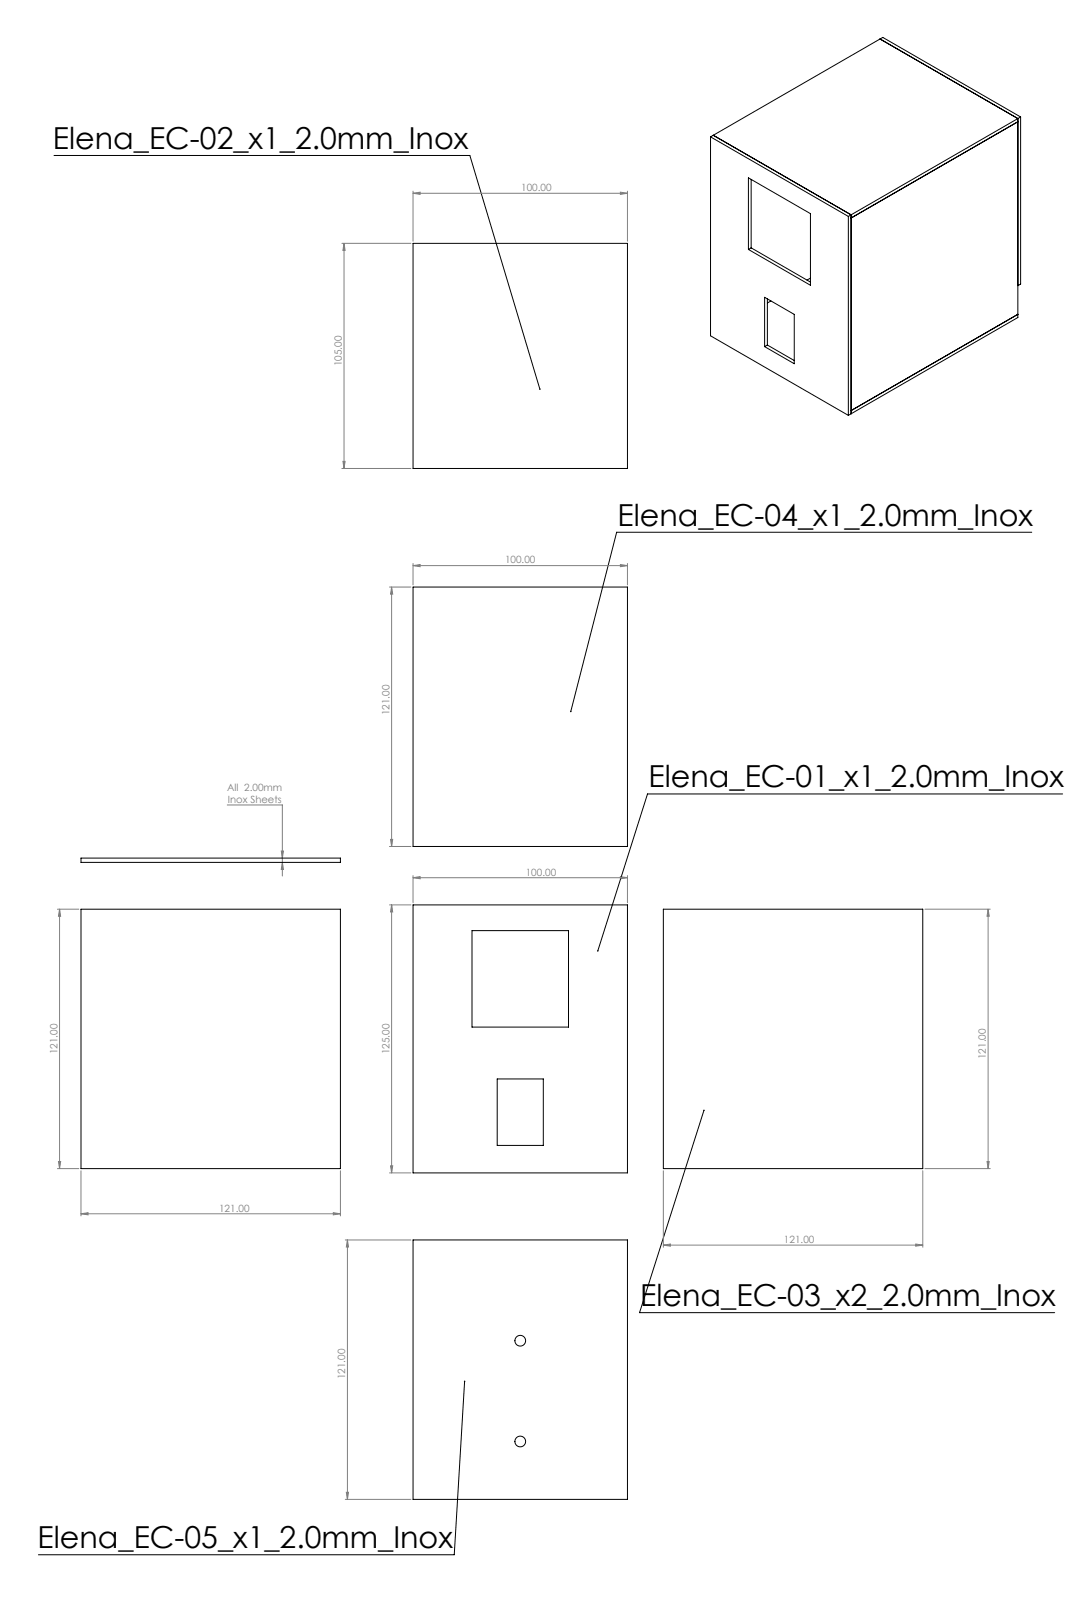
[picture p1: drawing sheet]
<svg xmlns="http://www.w3.org/2000/svg" width="500mm" height="750mm" viewBox="0 0 500 750" stroke-linecap="round" stroke-linejoin="round" font-family="sans-serif">
<g fill="none" stroke="#808080" stroke-width=".47">
<path d="M193 90h3v1zM193 89v24M193 90h100M289 90h4l-4 1zM293 89v24M159 114h33M160 114l1 3h-1zM160 114v105M159 219h33M160 215h1l-1 4zM182 274h10M183 274v121"/>
<path d="M183 274v3h-1zM193 264l3-1v1zM193 263v10M193 264h100M289 263l4 1h-4zM293 263v10M106 375h26v34M131 397h1v3zM182 395h10M182 392h1v3zM132 402v4h-1zM193 409h3v1z"/>
<path d="M193 408v13M193 409h100M289 409h4l-4 1zM293 408v13M27 424h10M28 424v121M28 424v3h-1zM182 422h10M183 422v125M183 422v3h-1zM431 424h31M461 424v3h-1z"/>
<path d="M461 424v121M27 545h10M27 542h1v3zM38 546v21M159 546v21M182 547h10M182 544h1v3zM309 546v36M430 546v36M431 545h31M460 542h1v3zM38 566h3v1z"/>
<path d="M38 566h121M155 566h4l-4 1zM161 578h31M162 578v121M162 578l1 4h-1zM309 581l4-1v1zM309 581h121M427 580l3 1h-3zM161 699h31M162 696h1l-1 3z"/>
</g>
<path d="M25 73h194l33 109M481 248h-193l-22 84M496 370h-194l-23 74M328 518l-30 94h194M217 644l-5 81h-194" fill="none" stroke="#000" stroke-width=".47"/>
<path d="M279 443v1zM252 181v1zM216 644l1 1zM328 518h1z" fill="#000"/>
<g fill="#808080">
<path d="M289 90h4l-4 1zM193 90h3v1zM427 580l3 1h-3zM309 581l4-1v1zM155 566h4l-4 1zM38 566h3v1z"/>
<path d="M193 409h3v1zM289 409h4l-4 1zM132 402v4h-1zM131 397h1v3z"/>
<path d="M289 263l4 1h-4zM193 264l3-1v1z"/>
<path d="M460 542h1v3zM461 424v3h-1z"/>
<path d="M162 696h1l-1 3zM162 578l1 4h-1z"/>
<path d="M183 422v3h-1zM182 544h1v3zM160 114l1 3h-1zM160 215h1l-1 4zM28 424v3h-1zM27 542h1v3z"/>
<path d="M183 274v3h-1zM182 392h1v3z"/>
</g>
<g fill="none" stroke="#000" stroke-width=".47">
<path d="M410 18l65 37M410 18l2-1 64 38M410 18l-77 45M475 55v93l-78 45M475 57l-78 45M475 55l-78 45M476 55h-1M476 55v78h-1M331 64v93l65 37M331 64l65 37M333 63l-2 1M333 63l64 37"/>
<path d="M349 83l29 17v33l-29-17zM350 84v32M193 114h100v105h-100zM350 116h-1M350 116l28 16M396 101v93M397 100l-1 1M397 100v93M357 139l13 8v23l-13-8zM358 139v22M378 130l-2 1M360 140l-2 1"/>
<path d="M475 147l-78 45M358 161l-1 1M358 161l12 7M397 193l-1 1M193 274h100v121h-100zM38 400h121v2h-121zM38 424h121v121h-121zM193 422h100v125h-100zM220 434h45v45h-45zM309 424h121v121h-121zM232 503h21v31h-21zM193 578h100v121h-100z"/>
<circle cx="243" cy="625" r="2.5"/>
<circle cx="243" cy="672" r="2.5"/>
</g>
<g font-size="14.1">
<text x="25" y="69">Elena_EC-02_x1_2.0mm_Inox</text>
<text x="288" y="245">Elena_EC-04_x1_2.0mm_Inox</text>
<text x="303" y="367">Elena_EC-01_x1_2.0mm_Inox</text>
<text x="299" y="609">Elena_EC-03_x2_2.0mm_Inox</text>
<text x="17" y="722">Elena_EC-05_x1_2.0mm_Inox</text>
</g>
<g font-size="4.7" fill="#808080">
<text x="243" y="89">100.00</text>
<text x="159" y="171" transform="rotate(-90 159 171)">105.00</text>
<text x="236" y="263">100.00</text>
<text x="182" y="334" transform="rotate(-90 182 334)">121.00</text>
<text x="106" y="369">All 2.00mm</text>
<text x="106" y="374">Inox Sheets</text>
<text x="245" y="408">100.00</text>
<text x="27" y="492" transform="rotate(-90 27 492)">121.00</text>
<text x="182" y="492" transform="rotate(-90 182 492)">125.00</text>
<text x="460" y="494" transform="rotate(-90 460 494)">121.00</text>
<text x="102" y="565">121.00</text>
<text x="366" y="580">121.00</text>
<text x="161" y="643" transform="rotate(-90 161 643)">121.00</text>
</g>
</svg>
